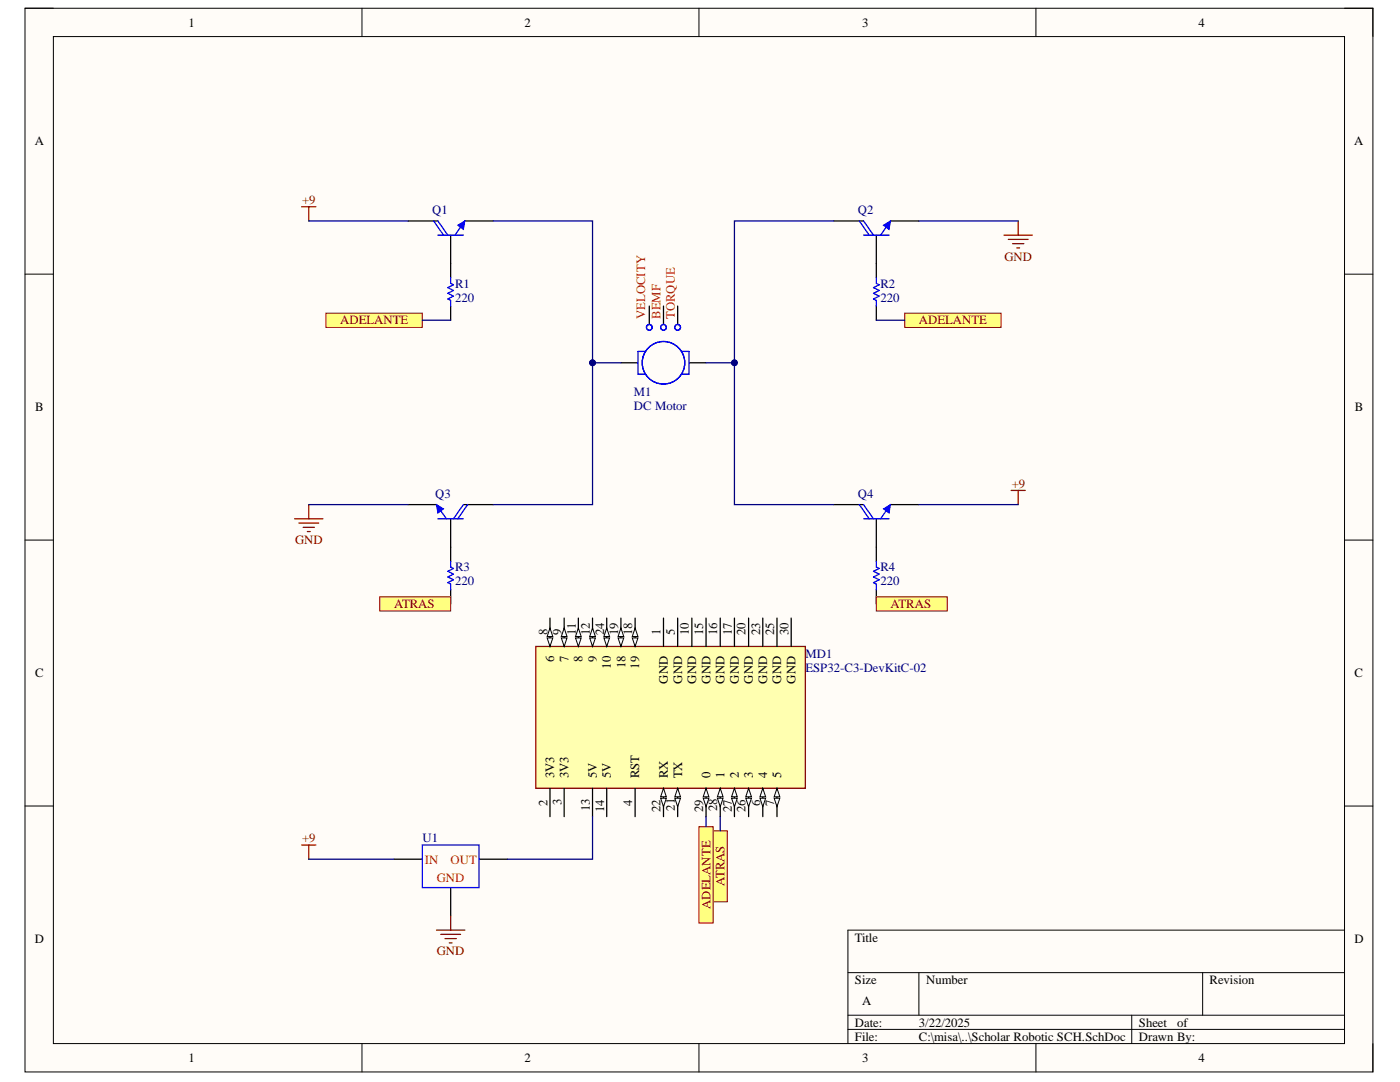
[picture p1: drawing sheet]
# Altium project Scholar Robotic.PrjPcb
1 sheet, 11 parts. Net scope: flat (ports and power ports of the same name join across sheets).
Board file: Scholar Robotic PCB.PcbDoc

## Sheet Scholar Robotic SCH.SchDoc
size A; SheetNumber: 1; SheetTotal: 1

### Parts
M1  DC Motor
MD1  ESP32-C3-DevKitC-02  [FP-ESP32-C3-DevKitC-02-MFG]
Q1  Darlington NPN Bipolar Transistor  (value not drawn)
Q2  Darlington NPN Bipolar Transistor  (value not drawn)
Q3  Darlington NPN Bipolar Transistor  (value not drawn)
Q4  Darlington NPN Bipolar Transistor  (value not drawn)
R1  value 220  (hidden comment: Resistor)
R2  value 220  (hidden comment: Resistor)
R3  value 220  (hidden comment: Resistor)
R4  value 220  (hidden comment: Resistor)
U1  Positive Fixed Voltage regulator  (value not drawn)

### Ports
ADELANTE, ATRAS

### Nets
+9: Q1.1(C) Q4.3(E) U1.1(IN)
GND: Q2.3(E) Q3.3(E) U1.2(GND)
NetM1_1: M1.1 Q1.3(E) Q3.1(C)
NetM1_2: M1.2 Q2.1(C) Q4.1(C)
NetMD1_13: MD1.13(5V) U1.3(OUT)
NetMD1_28: MD1.28(1) R3.1 R4.1 ; port ATRAS
NetMD1_29: MD1.29(0) R1.1 R2.1 ; port ADELANTE
NetQ1_2: Q1.2(B) R1.2
NetQ2_2: Q2.2(B) R2.2
NetQ3_2: Q3.2(B) R3.2
NetQ4_2: Q4.2(B) R4.2

Not connected (* = marked no-connect by the designer): M1 3 4 5; MD1 1(GND) 2(3V3) 3(3V3) 4(RST) 5(GND) 6(4) 7(5) 8(6) 9(7) 10(GND) 11(8) 12(9) 14(5V) 15(GND) 16(GND) 17(GND) 18(19) 19(18) 20(GND) 21(TX) 22(RX) 23(GND) 24(10) 25(GND) 26(3) 27(2) 30(GND)
